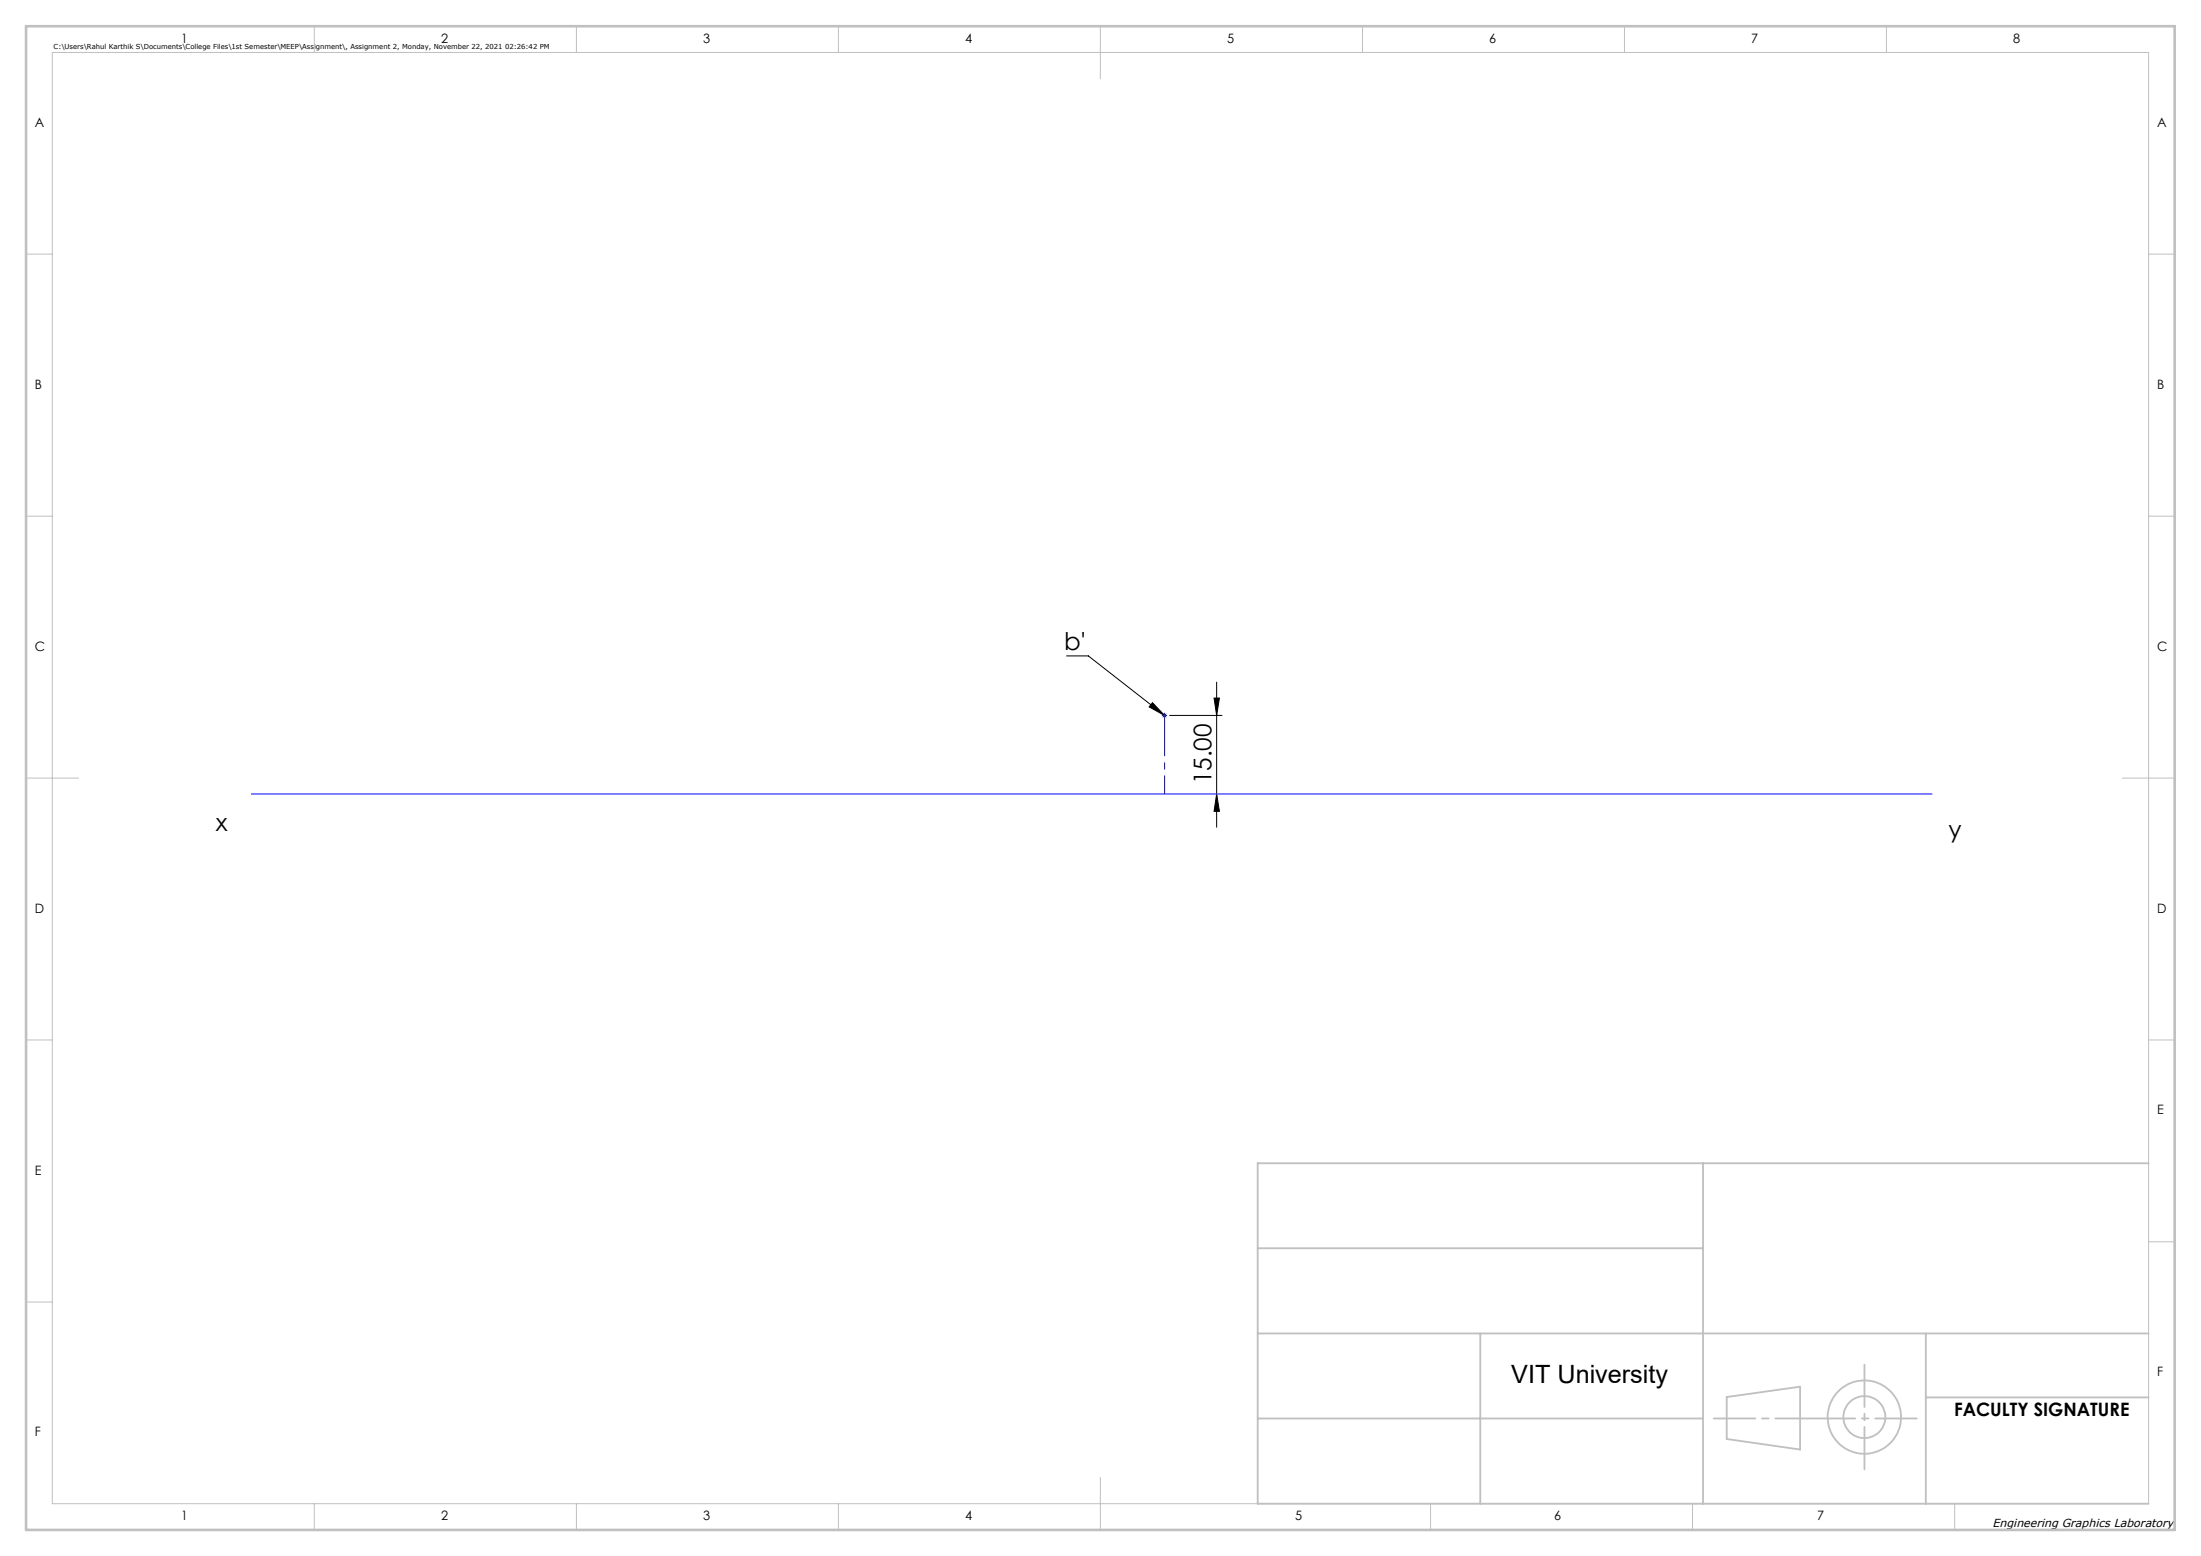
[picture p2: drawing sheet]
<svg xmlns="http://www.w3.org/2000/svg" width="420mm" height="297mm" viewBox="0 0 420 297" stroke-linecap="round" stroke-linejoin="round" font-family="sans-serif">
<path d="M203.5 125.2h4.2l14.5 11.4M219.9 134.1l2.3 2.5-2.9-1.7zM223.2 136.6h10M231.7 133.2h1l-.5 3.4zM232.2 130.2v27.7M232.2 151.5l.5 3.4h-1z" fill="none" stroke="#000" stroke-width=".19"/>
<g fill="none" stroke="#c0c0c0" stroke-width=".35">
<path d="M240 238.3h85M325 222v65M410 222h-170v65h170M240 254.5h170M282.5 254.5v32.5M367.5 254.5v32.5M240 270.8h85M329.5 266.7l14-2v12l-14-2zM367.5 266.7h42.5"/>
<circle cx="355.8" cy="270.5" r="7"/>
<circle cx="355.8" cy="270.5" r="4"/>
</g>
<path d="M221.7 136.6h1M221.9 136.2l.7 .7M222.2 136.1v1M222.6 136.2l-.7 .7M48 151.5h320.7" fill="none" stroke="#00f" stroke-width=".19"/>
<g fill="none" stroke="#c0c0c0" stroke-width=".19">
<path d="M10 10h400v277h-400zM60 5v5M110 5v5M160 5v5M210 5v10M260 5v5M310 5v5M360 5v5M5 48.5h5M410 48.5h5M5 98.5h5M410 98.5h5"/>
<path d="M5 148.5h10M405 148.5h10M5 198.5h5M410 198.5h5M410 237h5M5 248.5h5M60 287v5M110 287v5M160 287v5M210 282v10M273 287v5M323 287v5"/>
<path d="M373 287v5"/>
</g>
<path d="M327 270.8h38.8" fill="none" stroke="#c0c0c0" stroke-width=".35" stroke-dasharray="15.2 1.3 1.3 1.3" stroke-dashoffset="7.3"/>
<path d="M355.8 260.5v20" fill="none" stroke="#c0c0c0" stroke-width=".35" stroke-dasharray="15.2 1.3 1.3 1.3" stroke-dashoffset="7.1"/>
<path d="M5 5h410v287h-410z" fill="none" stroke="#c0c0c0" stroke-width=".5"/>
<path d="M222.2 136.5v15" fill="none" stroke="#00f" stroke-width=".19" stroke-dasharray="15.2 1.3 1.3 1.3" stroke-dashoffset="7.5"/>
<g fill="#000">
<path d="M219.9 134.1l2.3 2.5-2.9-1.7z"/>
<path d="M231.7 133.2h1l-.5 3.4zM232.2 151.5l.5 3.4h-1z"/>
</g>
<text font-size="4.8" x="288.4" y="264">VIT University</text>
<g font-size="4.7">
<text x="203.1" y="124.1">b'</text>
<text x="231.2" y="149.7" transform="rotate(-90 231.2 149.7)">15.00</text>
<text x="41.2" y="158.7">x</text>
<text x="371.8" y="159.9">y</text>
</g>
<text font-size="3.5" x="372.9" y="270.3">FACULTY SIGNATURE</text>
<g font-size="2.5">
<text x="34.6" y="8.2">1</text>
<text x="84.2" y="8.2">2</text>
<text x="134.2" y="8.2">3</text>
<text x="184.2" y="8.2">4</text>
<text x="234.2" y="8.2">5</text>
<text x="284.2" y="8.2">6</text>
<text x="334.2" y="8.2">7</text>
<text x="384.2" y="8.2">8</text>
<text x="6.7" y="24.2">A</text>
<text x="411.7" y="24.2">A</text>
<text x="6.7" y="74.2">B</text>
<text x="411.7" y="74.2">B</text>
<text x="6.7" y="124.2">C</text>
<text x="411.7" y="124.2">C</text>
<text x="6.7" y="174.2">D</text>
<text x="411.7" y="174.2">D</text>
<text x="411.7" y="212.7">E</text>
<text x="6.7" y="224.2">E</text>
<text x="411.7" y="262.7">F</text>
<text x="6.7" y="274.2">F</text>
<text x="34.6" y="290.2">1</text>
<text x="84.2" y="290.2">2</text>
<text x="134.2" y="290.2">3</text>
<text x="184.2" y="290.2">4</text>
<text x="247.2" y="290.2">5</text>
<text x="296.5" y="290.2">6</text>
<text x="346.8" y="290.2">7</text>
</g>
<text font-size="2.2" x="380.2" y="291.4">Engineering Graphics Laboratory</text>
<text font-size="1.3" x="10.2" y="9.3">C:\Users\Rahul Karthik S\Documents\College Files\1st Semester\MEEP\Assignment\, Assignment 2, Monday, November 22, 2021 02:26:42 PM</text>
</svg>
